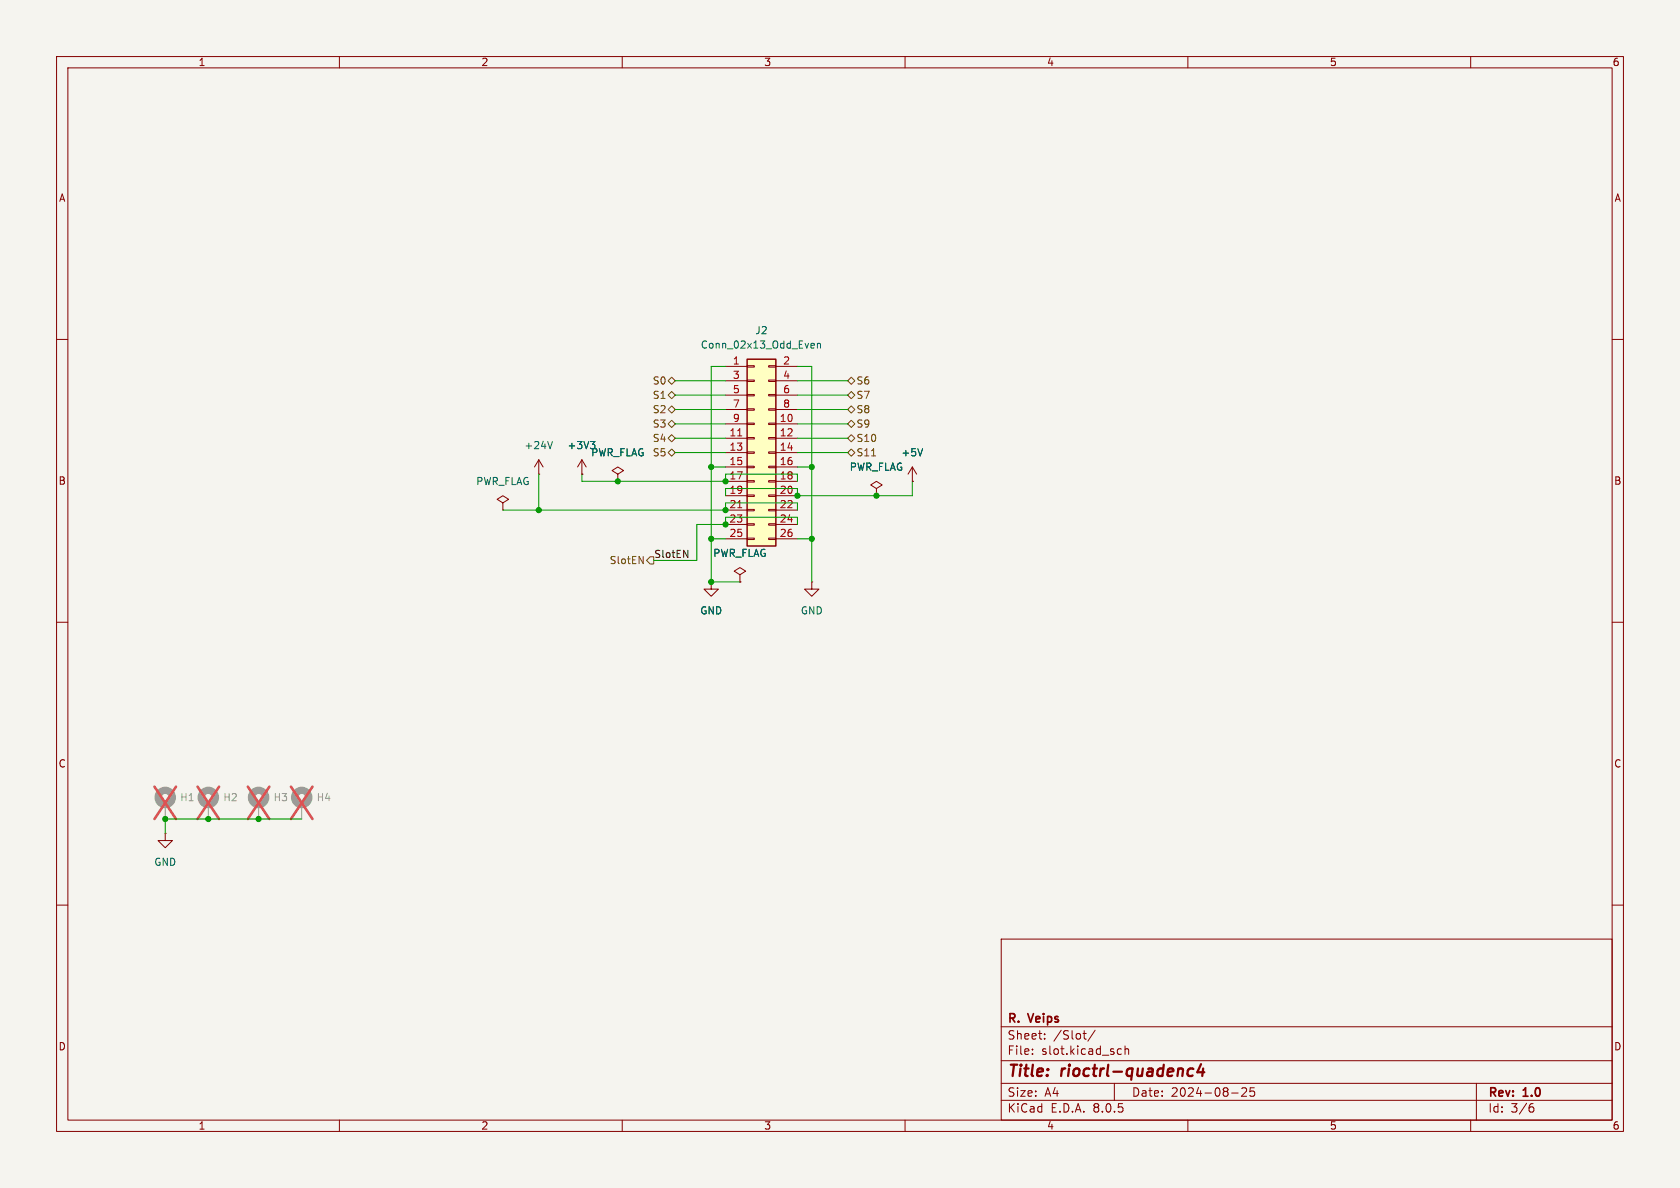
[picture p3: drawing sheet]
<svg xmlns="http://www.w3.org/2000/svg" width="297mm" height="210mm" viewBox="0 0 297 210" stroke-linecap="round" stroke-linejoin="round" font-family="sans-serif">
<path d="M0 0h297v210h-297z" fill="#f5f4ef" stroke="#f5f4ef" stroke-width=".18"/>
<g fill="none" stroke="#840000" stroke-width=".18">
<path d="M10 10h277v190h-277zM12 12h273v186h-273zM60 10v2M110 10v2M160 10v2M210 10v2M260 10v2M10 60h2M285 60h2M102.9 83.8h.1M102.9 81.3l-.8 1.3M102.9 81.3v2.5"/>
<path d="M102.9 81.3l.7 1.3M109.2 83.8l1-.6-1-.6-1 .6 1 .6v1.3M109.2 85.1h.1M154.9 86.4l1.1-.7-1.1-.6-1 .6 1 .7v1.2M154.9 87.6h.1M10 110h2M285 110h2M10 160h2M29.2 147.3v1.3h1.3l-1.3 1.3-1.3-1.3h1.3M29.2 147.3h.1M285 160h2M177 166h108v32h-108z"/>
<path d="M60 198v2M110 198v2M160 198v2M177 194.5h108M177 191.5h108M177 187.5h108M177 181.5h108M182.5 186.3v.1M182.5 185.5v.1M184.7 183.6v.1M184.7 182.8v.1M191.5 182.7h.5"/>
<path d="M191.7 183.6l.3 .1M193.6 182.1l-1.3 2M197 191.5v3M197.7 186.3h.5M197.7 185.5h.5M198.9 185.5l.2-.1 .4 .1v.9M198.9 184.9v1.5M210 198v2M217.7 193.2h1.2M219.5 192.4l.6-.1 .2 .1 .1 .3-.9 1.1h.9M221.7 192.3h-.7v.7l.2-.1h.5l.1 .3-.1 .5-.2 .1-.5-.1M260 198v2"/>
<path d="M261 191.5v6.5M270.6 195.7h.3l.3 .3-.1 .5-.5 .1M271 195.1l-.4 .1"/>
</g>
<path d="M210.4 188.9l.6 .1M210.8 190.1l-.5 .1M212.3 188.1l-.6 1.4h1.2M212.7 188.9l-.2 1.3" fill="none" stroke="#840000" stroke-width=".4"/>
<circle cx="29.2" cy="141" r="1.27" fill="none" stroke="#9c9b98" stroke-width="1.3"/>
<path d="M29.2 142.2v2.6" fill="none" stroke="#9c9b98" stroke-width=".18"/>
<path d="M27.3 139.1l3.8 5.7M31.1 139.1l-3.8 5.7" fill="none" stroke="#e65255" stroke-width=".46"/>
<path d="M104.4 78h.8l-.5 .5M104.9 78.5l.3 .3v.3" fill="none" stroke="#006464" stroke-width=".18"/>
<path d="M132.1 63.5h5.1v33h-5.1z" fill="#ffffc2"/>
<g fill="none" stroke="#840000" stroke-width=".18">
<path d="M128.3 64.8h3.8M128.3 74.9h3.8M128.3 77.5h3.8M128.3 67.3h3.8M128.3 69.9h3.8M128.3 72.4h3.8M132.1 79.9h1.2v.2h-1.2zM132.1 77.3h1.2v.3h-1.2zM132.1 74.8h1.2v.3h-1.2zM132.1 72.3h1.2v.2h-1.2zM132.1 69.7h1.2v.3h-1.2zM132.1 67.2h1.2v.2h-1.2z"/>
<path d="M132.1 64.6h1.2v.3h-1.2zM135.9 79.9h1.3v.2h-1.3zM135.9 77.3h1.3v.3h-1.3zM135.9 74.8h1.3v.3h-1.3zM135.9 72.3h1.3v.2h-1.3zM135.9 69.7h1.3v.3h-1.3zM135.9 67.2h1.3v.2h-1.3zM135.9 64.6h1.3v.3h-1.3zM137.2 64.8h3.8M137.2 74.9h3.8M137.2 77.5h3.8M137.2 67.3h3.8"/>
<path d="M137.2 69.9h3.8M137.2 72.4h3.8M88.9 88.9l1-.6-1-.7-1 .7 1 .6v1.3M88.9 90.2h.1M95.2 83.8h.1M95.2 81.3l-.7 1.3M95.2 81.3v2.5M95.2 81.3l.8 1.3M102.9 83.8h.1M109.2 85.1h.1M128.3 80h3.8M128.3 82.6h3.8"/>
<path d="M128.3 85.1h3.8M128.3 87.6h3.8M128.3 90.2h3.8M128.3 92.7h3.8M128.3 95.3h3.8M132.1 95.1h1.2v.3h-1.2zM132.1 92.6h1.2v.2h-1.2zM132.1 90h1.2v.3h-1.2zM132.1 87.5h1.2v.3h-1.2zM132.1 85h1.2v.2h-1.2zM132.1 82.4h1.2v.3h-1.2zM135.9 95.1h1.3v.3h-1.3z"/>
<path d="M135.9 92.6h1.3v.2h-1.3zM135.9 90h1.3v.3h-1.3zM135.9 87.5h1.3v.3h-1.3zM135.9 85h1.3v.2h-1.3zM135.9 82.4h1.3v.3h-1.3zM137.2 80h3.8M137.2 82.6h3.8M137.2 85.1h3.8M137.2 87.6h3.8M137.2 90.2h3.8M137.2 92.7h3.8M137.2 95.3h3.8"/>
<path d="M154.9 87.6h.1M161.3 85.1h.1M161.3 82.6l-.8 1.2M161.3 82.6v2.5M161.3 82.6l.8 1.2M125.7 102.9v1.2h1.3l-1.3 1.3-1.2-1.3h1.2M125.7 102.9h.1M130.8 101.6l1-.6-1-.7-1 .7 1 .6v1.3M130.8 102.9h.1M143.5 102.9v1.2h1.3l-1.3 1.3-1.3-1.3h1.3M143.5 102.9h.1"/>
</g>
<path d="M132.1 63.5h5.1v33h-5.1z" fill="none" stroke="#840000" stroke-width=".25"/>
<path d="M130.4 77.1h.7M130.4 89.8h.7" fill="none" stroke="#a90000" stroke-width=".18"/>
<path d="M97.7 78l-.5 1.3M104.4 78h.8l-.5 .5M104.9 78.5l.3 .3v.3M143.5 60.7l.4 .1 .1 .2-.6 .1M143.9 61.5h-.4M144.5 60.8l.2-.1 .3 .1 .1 .7M144.5 60.7v.8M163.1 79.3l-.4 1.3" fill="none" stroke="#006464" stroke-width=".18"/>
<g fill="none" stroke="#9c9b98" stroke-width="1.3">
<circle cx="36.8" cy="141" r="1.27"/>
<circle cx="45.7" cy="141" r="1.27"/>
<circle cx="53.3" cy="141" r="1.27"/>
</g>
<path d="M36.8 142.2v2.6M45.7 142.2v2.6M53.3 142.2v2.6" fill="none" stroke="#9c9b98" stroke-width=".18"/>
<path d="M34.9 139.1l3.8 5.7M38.7 139.1l-3.8 5.7M43.8 139.1l3.8 5.7M47.6 139.1l-3.8 5.7M51.4 139.1l3.8 5.7M55.2 139.1l-3.8 5.7" fill="none" stroke="#e65255" stroke-width=".46"/>
<g fill="none" stroke="#725600" stroke-width=".18">
<path d="M118.1 67.3l.6-.6 .7 .6-.7 .6zM118.1 74.9l.6-.6 .7 .6-.7 .7zM118.1 77.5l.6-.7 .7 .7-.7 .6zM118.1 69.9l.6-.7 .7 .7-.7 .6zM118.7 71.8l.7 .6-.7 .6-.6-.6zM149.9 67.3l.6-.6 .6 .6-.6 .6zM149.9 77.5l.6-.7 .6 .7-.6 .6zM149.9 69.9l.6-.7 .6 .7-.6 .6zM150.5 71.8l.6 .6-.6 .6-.6-.6zM150.5 74.3l.6 .6-.6 .7-.6-.7zM113 98.4l.7 1.2v-1.2M114.9 98.4h.7v1.3h-.7l-.6-.6z"/>
<path d="M118.1 80l.6-.6 .7 .6-.7 .6zM149.9 80l.6-.6 .6 .6-.6 .6zM154.1 80.6h.7"/>
</g>
<path d="M120.9 97.3l.7 1.2v-1.2" fill="none" stroke="#0f0f0f" stroke-width=".18"/>
<g fill="none" stroke="#009600" stroke-width=".18">
<path d="M119.4 72.4h8.9M119.4 77.5h8.9M119.4 74.9h8.9M119.4 69.9h8.9M119.4 67.3h8.9M128.3 64.8h-2.6v38.1h5.1M141 72.4h8.9M141 64.8h2.5v38.1M141 77.5h8.9M141 74.9h8.9M141 69.9h8.9M141 67.3h8.9"/>
<path d="M88.9 90.2h39.4v-1.3h12.7v1.3M95.2 83.8v6.4M102.9 83.8v1.3h25.4v-1.3h12.7v1.3M119.4 80h8.9M125.7 95.3h2.6M125.7 82.6h2.6M141 92.7v-1.3h-12.7v1.3h-5.1v6.4h-7.6M141 95.3h2.5M141 80h8.9M141 82.6h2.5M161.3 85.1v2.5h-20.3v-1.2h-12.7v1.2M53.3 144.8h-24.1v2.5"/>
</g>
<g fill="#009600" stroke="#009600" stroke-width=".18">
<circle cx="95.2" cy="90.2" r=".46"/>
<circle cx="36.8" cy="144.8" r=".46"/>
<circle cx="45.7" cy="144.8" r=".46"/>
<circle cx="125.7" cy="95.3" r=".46"/>
<circle cx="125.7" cy="102.9" r=".46"/>
<circle cx="128.3" cy="85.1" r=".46"/>
<circle cx="128.3" cy="92.7" r=".46"/>
<circle cx="125.7" cy="82.6" r=".46"/>
<circle cx="128.3" cy="90.2" r=".46"/>
<circle cx="29.2" cy="144.8" r=".46"/>
<circle cx="109.2" cy="85.1" r=".46"/>
<circle cx="141" cy="87.6" r=".46"/>
<circle cx="143.5" cy="82.6" r=".46"/>
<circle cx="143.5" cy="95.3" r=".46"/>
<circle cx="154.9" cy="87.6" r=".46"/>
</g>
<g font-size="2.8" fill="#840000">
<text x="178" y="190.9">Title:</text>
<text x="187.7" y="190.9">rioctrl-quadenc4</text>
</g>
<g font-size="2.1" fill="#840000">
<text x="178" y="184">Sheet:</text>
<text x="178" y="181.2">R.</text>
<text x="182" y="181.2">Veips</text>
<text x="186.2" y="184">/Slot/</text>
<text x="178" y="186.7">File:</text>
<text x="184.1" y="186.7">slot.kicad_sch</text>
<text x="178" y="196.9">KiCad</text>
<text x="178" y="194.1">Size:</text>
<text x="184.7" y="194.1">A4</text>
<text x="185.7" y="196.9">E.D.A.</text>
<text x="193.3" y="196.9">8.0.5</text>
<text x="200" y="194.1">Date:</text>
<text x="207" y="194.1">2024-08-25</text>
<text x="263" y="194.3">Rev:</text>
<text x="263" y="196.9">Id:</text>
<text x="267.1" y="196.9">3/6</text>
<text x="269.4" y="194.3">1.0</text>
</g>
<g font-size="1.8" fill="#840000">
<text x="35" y="11.9">1</text>
<text x="85" y="11.9">2</text>
<text x="135" y="11.9">3</text>
<text x="185" y="11.9">4</text>
<text x="235" y="11.9">5</text>
<text x="285" y="11.9">6</text>
<text x="10.3" y="35.9">A</text>
<text x="285.3" y="35.9">A</text>
<text x="10.3" y="85.9">B</text>
<text x="285.3" y="85.9">B</text>
<text x="10.3" y="135.9">C</text>
<text x="285.3" y="135.9">C</text>
<text x="10.3" y="185.9">D</text>
<text x="285.3" y="185.9">D</text>
<text x="35" y="199.9">1</text>
<text x="85" y="199.9">2</text>
<text x="135" y="199.9">3</text>
<text x="185" y="199.9">4</text>
<text x="235" y="199.9">5</text>
<text x="285" y="199.9">6</text>
</g>
<g font-size="1.8" fill="#006464">
<text x="133.4" y="59.3">J2</text>
<text x="123.8" y="61.8">Conn_02x13_Odd_Even</text>
<text x="92.6" y="79.6">+24V</text>
<text x="100.2" y="79.6">+3V3</text>
<text x="104.4" y="80.9">PWR_FLAG</text>
<text x="150.1" y="83.4">PWR_FLAG</text>
<text x="159.3" y="80.9">+5V</text>
<text x="84.1" y="86">PWR_FLAG</text>
<text x="126" y="98.7">PWR_FLAG</text>
<text x="123.7" y="108.8">GND</text>
<text x="141.5" y="108.8">GND</text>
<text x="27.2" y="153.3">GND</text>
</g>
<g font-size="1.8" fill="#a90000">
<text x="129.5" y="64.5">1</text>
<text x="138.4" y="64.5">2</text>
<text x="129.5" y="67.1">3</text>
<text x="129.5" y="69.6">5</text>
<text x="138.4" y="67.1">4</text>
<text x="138.4" y="69.6">6</text>
<text x="128.9" y="77.2">11</text>
<text x="129.5" y="72.1">7</text>
<text x="129.5" y="74.7">9</text>
<text x="137.8" y="74.7">10</text>
<text x="137.8" y="77.2">12</text>
<text x="138.4" y="72.1">8</text>
<text x="128.9" y="79.8">13</text>
<text x="128.9" y="82.3">15</text>
<text x="137.8" y="79.8">14</text>
<text x="137.8" y="82.3">16</text>
<text x="128.9" y="84.8">17</text>
<text x="128.9" y="87.4">19</text>
<text x="128.9" y="89.9">21</text>
<text x="137.8" y="84.8">18</text>
<text x="137.8" y="87.4">20</text>
<text x="137.8" y="89.9">22</text>
<text x="128.9" y="92.5">23</text>
<text x="128.9" y="95">25</text>
<text x="137.8" y="92.5">24</text>
<text x="137.8" y="95">26</text>
</g>
<g font-size="1.8" fill="#725600">
<text x="115.3" y="68.2">S0</text>
<text x="115.3" y="70.7">S1</text>
<text x="151.3" y="68.2">S6</text>
<text x="151.3" y="70.7">S7</text>
<text x="115.3" y="75.8">S3</text>
<text x="115.3" y="73.3">S2</text>
<text x="151.3" y="73.3">S8</text>
<text x="151.3" y="75.8">S9</text>
<text x="104.4" y="80.9">PWR_FLAG S5</text>
<text x="115.3" y="78.3">S4</text>
<text x="151.3" y="78.3">S10</text>
<text x="151.3" y="80.9">S11</text>
<text x="107.7" y="99.9">SlotEN</text>
</g>
<text font-size="1.8" fill="#0f0f0f" x="115.6" y="98.7">SlotEN</text>
<g font-size="1.8" fill="#939391">
<text x="31.8" y="141.8">H1</text>
<text x="39.4" y="141.8">H2</text>
<text x="48.3" y="141.8">H3</text>
<text x="55.9" y="141.8">H4</text>
</g>
</svg>
